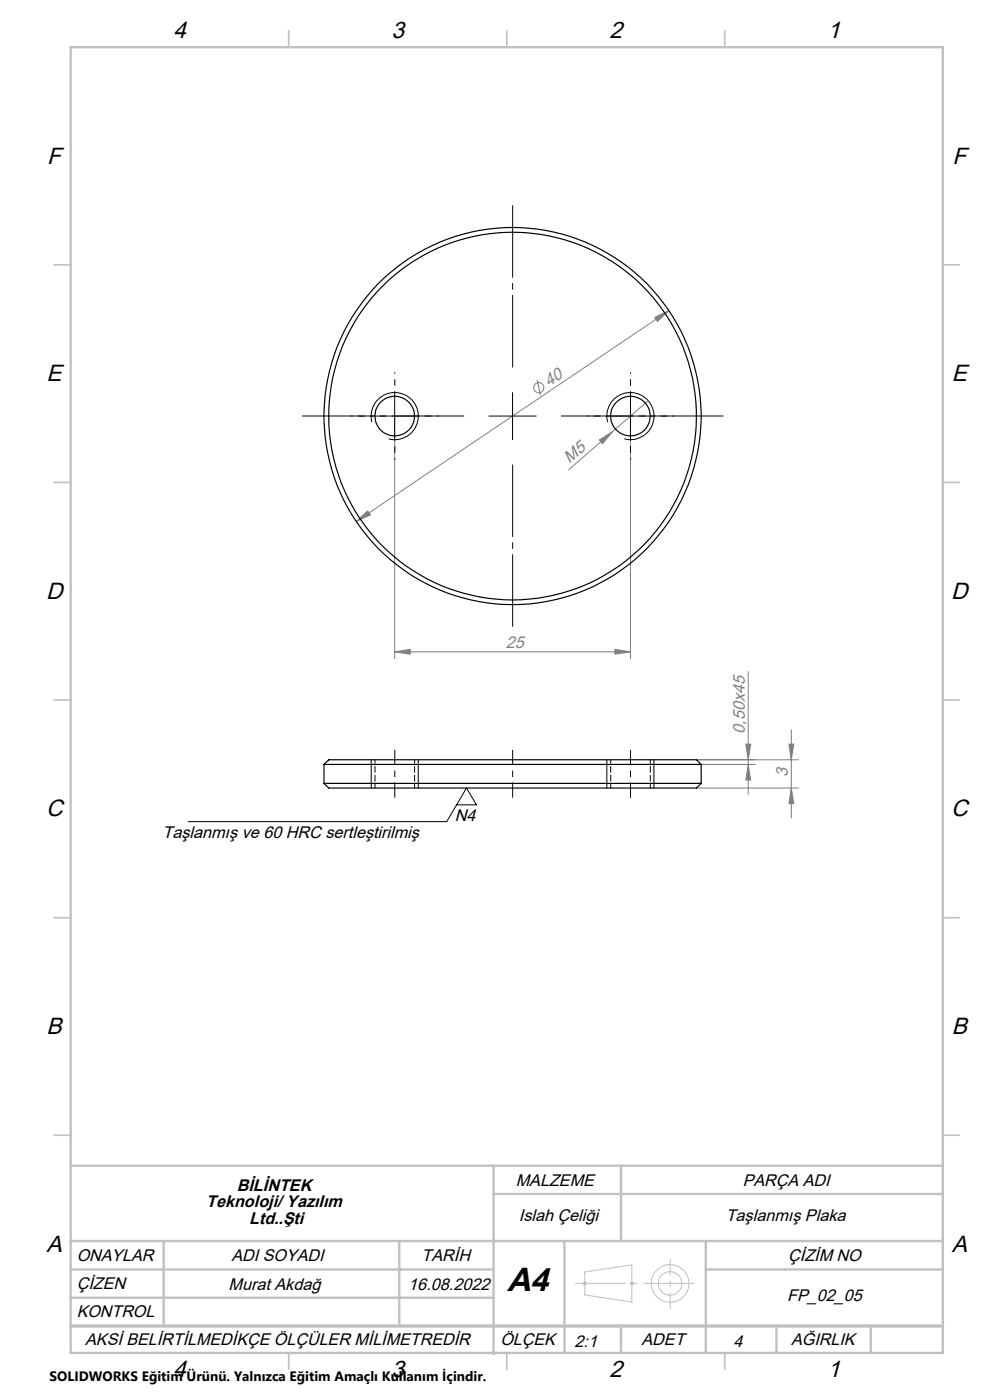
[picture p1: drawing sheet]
<svg xmlns="http://www.w3.org/2000/svg" width="210mm" height="297mm" viewBox="0 0 210 297" stroke-linecap="round" stroke-linejoin="round" font-family="sans-serif">
<g fill="none" stroke="#808080" stroke-width=".21">
<path d="M138.9 67.3l3-1.4-2.4 2.3zM141.9 65.9l-66.3 44.7M83.7 88.3v51.5M113.9 80.6l.8 3.3M127.1 93.3l2.9-1.8-2.2 2.6zM133.7 88.3v51.5M137.5 85l-16.9 14.7M75.6 110.6l2.4-2.2 .6 .8zM83.7 138.3l3.3-.5v1zM83.7 138.3h50M130.4 137.8l3.3 .5-3.3 .5zM158.2 157.9h1l-.5 3.3z"/>
<path d="M158.7 142.5v26M167.4 157.9h1l-.5 3.3zM167.9 154.8v18.7M147.7 161.2h21.7M147.7 167.2h21.7M148.7 162.2h11.5M158.7 162.2l.5 3.3h-1zM167.9 167.2l.5 3.3h-1z"/>
<circle cx="114.3" cy="82.2" r="1.08"/>
</g>
<g fill="none" stroke="#c0c0c0" stroke-width=".21">
<path d="M123.5 272.3h1M123.7 271.9l.7 .7M124 269.8l10-1.4v7.8l-10-1.5zM124.4 271.9l-.7 .7M133.5 272.3h1M133.7 271.9l.7 .7M134.4 271.9l-.7 .7"/>
<circle cx="142.1" cy="272.3" r="4"/>
<circle cx="142.1" cy="272.3" r="2.5"/>
</g>
<g fill="none" stroke="#000" stroke-width=".21">
<path d="M78.7 88.3h10M78.9 89.6a5 5 0 0 1 4.4-6.3 5 5 0 0 1 5.4 5.4 5 5 0 0 1-6.3 4.4M83.7 83.3v10M103.7 88.3h10M108.7 83.3v10M128.7 88.3h10M128.9 89.6a5 5 0 0 1 4.4-6.3 5 5 0 0 1 5.4 5.4 5 5 0 0 1-6.3 4.4M133.7 83.3v10M78.7 161.2v6M88.7 161.2v6M96.9 170.7h4.2l-2.1-3.5-4.2 7.1h-54.9M128.7 161.2v6"/>
<path d="M138.7 161.2v6"/>
</g>
<path d="M108.7 166.2v-4" fill="none" stroke="#000" stroke-width=".21" stroke-dasharray="15.2 1.3 1.3 1.3" stroke-dashoffset="15.1"/>
<path d="M83.7 159.2v10M133.7 159.2v10" fill="none" stroke="#000" stroke-width=".21" stroke-dasharray="15.2 1.3 1.3 1.3" stroke-dashoffset="12.1"/>
<path d="M108.7 162.2v-3M108.7 166.2v3" fill="none" stroke="#000" stroke-width=".21" stroke-dasharray="15.2 1.3 1.3 1.3"/>
<path d="M122 272.3h25.2" fill="none" stroke="#c0c0c0" stroke-width=".21" stroke-dasharray="15.2 1.3 1.3 1.3" stroke-dashoffset="4.6"/>
<path d="M142.2 267.2v10.5" fill="none" stroke="#c0c0c0" stroke-width=".21" stroke-dasharray="15.2 1.3 1.3 1.3" stroke-dashoffset="11.9"/>
<g fill="none" stroke="#c0c0c0" stroke-width=".35">
<path d="M61.2 6.5v3.5M107.5 6.5v3.5M153.7 6.5v3.5M11.5 56.2h3.5M200 56.2h3.5M11.5 102.3h3.5M200 102.3h3.5M11.5 148.5h3.5M200 148.5h3.5M11.5 194.7h3.5M200 194.7h3.5M11.5 240.8h3.5"/>
<path d="M200 240.8h3.5M61.2 287v3.5M107.5 287v3.5M153.7 287v3.5"/>
</g>
<g fill="none" stroke="#c0c0c0" stroke-width=".5">
<path d="M15 10h185v277h-185zM15 247.3h185M104.7 247.3v40M104.7 253.3h95.3M131.7 247.3v16M15 269.3h89.7M15 263.3h185M15 275.3h89.7M34.7 263.3v18M84.7 263.3v18M119.7 263.3v23.7M149.7 263.3v23.7"/>
<path d="M149.7 269.3h50.3M131.7 281.3v5.7M164.7 281.3v5.7M184.7 281.3v5.7"/>
</g>
<path d="M15 281.3h185" fill="none" stroke="#c0c0c0" stroke-width=".7"/>
<path d="M108.7 78.3v-35M98.7 88.3h-35M108.7 98.3v35M118.7 88.3h35" fill="none" stroke="#000" stroke-width=".21" stroke-dasharray="15.2 1.3 1.3 1.3" stroke-dashoffset="-.4"/>
<path d="M78.7 88.3h-4.2M83.7 83.3v-4.2M83.7 93.3v4.2M88.7 88.3h4.2M128.7 88.3h-4.2M133.7 83.3v-4.2M133.7 93.3v4.2M138.7 88.3h4.2" fill="none" stroke="#000" stroke-width=".21" stroke-dasharray="15.2 1.3 1.3 1.3" stroke-dashoffset="15"/>
<g fill="#808080">
<path d="M127.1 93.3l2.9-1.8-2.2 2.6z"/>
<path d="M83.7 138.3l3.3-.5v1zM130.4 137.8l3.3 .5-3.3 .5z"/>
<path d="M75.6 110.6l3-1.4-.6-.8zM138.9 67.3l.6 .9 2.4-2.3z"/>
<path d="M158.7 162.2l.5 3.3h-1zM158.2 157.9h1l-.5 3.3z"/>
<path d="M167.4 157.9h1l-.5 3.3zM167.9 167.2l.5 3.3h-1z"/>
</g>
<g fill="none" stroke="#000" stroke-width=".25">
<path d="M68.7 162.2h80M68.7 162.2l1-1h78l1 1M68.7 166.2h80M68.7 166.2l1 1h78l1-1M68.7 162.2v4M148.7 162.2v4"/>
<circle cx="83.7" cy="88.3" r="4.2"/>
<circle cx="108.7" cy="88.3" r="39"/>
<circle cx="108.7" cy="88.3" r="40"/>
<circle cx="133.7" cy="88.3" r="4.2"/>
</g>
<path d="M79.5 161.2v6M87.9 167.2v-6M129.5 161.2v6M137.9 167.2v-6" fill="none" stroke="#000" stroke-width=".21" stroke-dasharray="1.3 .6" stroke-dashoffset=".5"/>
<text font-size="7.1" x="107.6" y="273.9">A4</text>
<g font-size="5">
<text x="36.8" y="8.1">4</text>
<text x="83" y="8.1">3</text>
<text x="129.3" y="8.1">2</text>
<text x="175.5" y="8.1">1</text>
<text x="10" y="34.7">F</text>
<text x="202" y="34.7">F</text>
<text x="9.9" y="80.9">E</text>
<text x="201.9" y="80.9">E</text>
<text x="9.8" y="127">D</text>
<text x="201.8" y="127">D</text>
<text x="9.8" y="173.2">C</text>
<text x="201.8" y="173.2">C</text>
<text x="9.9" y="219.4">B</text>
<text x="201.9" y="219.4">B</text>
<text x="9.9" y="265.5">A</text>
<text x="201.9" y="265.5">A</text>
<text x="36.8" y="292.1">4</text>
<text x="83" y="292.1">3</text>
<text x="129.3" y="292.1">2</text>
<text x="175.5" y="292.1">1</text>
</g>
<g font-size="3.6" fill="#808080">
<text x="116.4" y="82.2" transform="rotate(-34 116.4 82.2)">40</text>
<text x="120.8" y="98.5" transform="rotate(-41 120.8 98.5)">M5</text>
<text x="107.3" y="137.5">25</text>
<text x="158" y="155.6" transform="rotate(-90 158 155.6)">0,50x45</text>
<text x="167.1" y="164.9" transform="rotate(-90 167.1 164.9)">3</text>
</g>
<g font-size="3.6">
<text x="34.5" y="177.7">Taşlanmış ve 60 HRC sertleştirilmiş</text>
<text x="96.4" y="174.1">N4</text>
<text x="109.4" y="251.6">MALZEME</text>
<text x="157.6" y="251.6">PARÇA ADI</text>
<text x="43.7" y="256.1">Teknoloji/ Yazılım</text>
<text x="50.2" y="252.6">BİLİNTEK</text>
<text x="52.9" y="259.6">Ltd..Şti</text>
<text x="110.1" y="259">Islah Çeliği</text>
<text x="153.9" y="259">Taşlanmış Plaka</text>
<text x="16.3" y="267.4">ONAYLAR</text>
<text x="49.1" y="267.4">ADI SOYADI</text>
<text x="89.4" y="267.4">TARİH</text>
<text x="167.2" y="267.5">ÇİZİM NO</text>
<text x="16.3" y="273.5">ÇİZEN</text>
<text x="48.5" y="273.8">Murat Akdağ</text>
<text x="86.6" y="273.8">16.08.2022</text>
<text x="167" y="276">FP_02_05</text>
<text x="16.3" y="279.4">KONTROL</text>
<text x="18.1" y="285.4">AKSİ BELİRTİLMEDİKÇE ÖLÇÜLER MİLİMETREDİR</text>
<text x="106.1" y="285.4">ÖLÇEK</text>
<text x="121.9" y="285.7">2:1</text>
<text x="136.1" y="285.4">ADET</text>
<text x="155.6" y="285.7">4</text>
<text x="167.8" y="285.4">AĞIRLIK</text>
</g>
<text font-size="2.9" x="10.5" y="292.9">SOLIDWORKS Eğitim Ürünü. Yalnızca Eğitim Amaçlı Kullanım İçindir.</text>
</svg>
